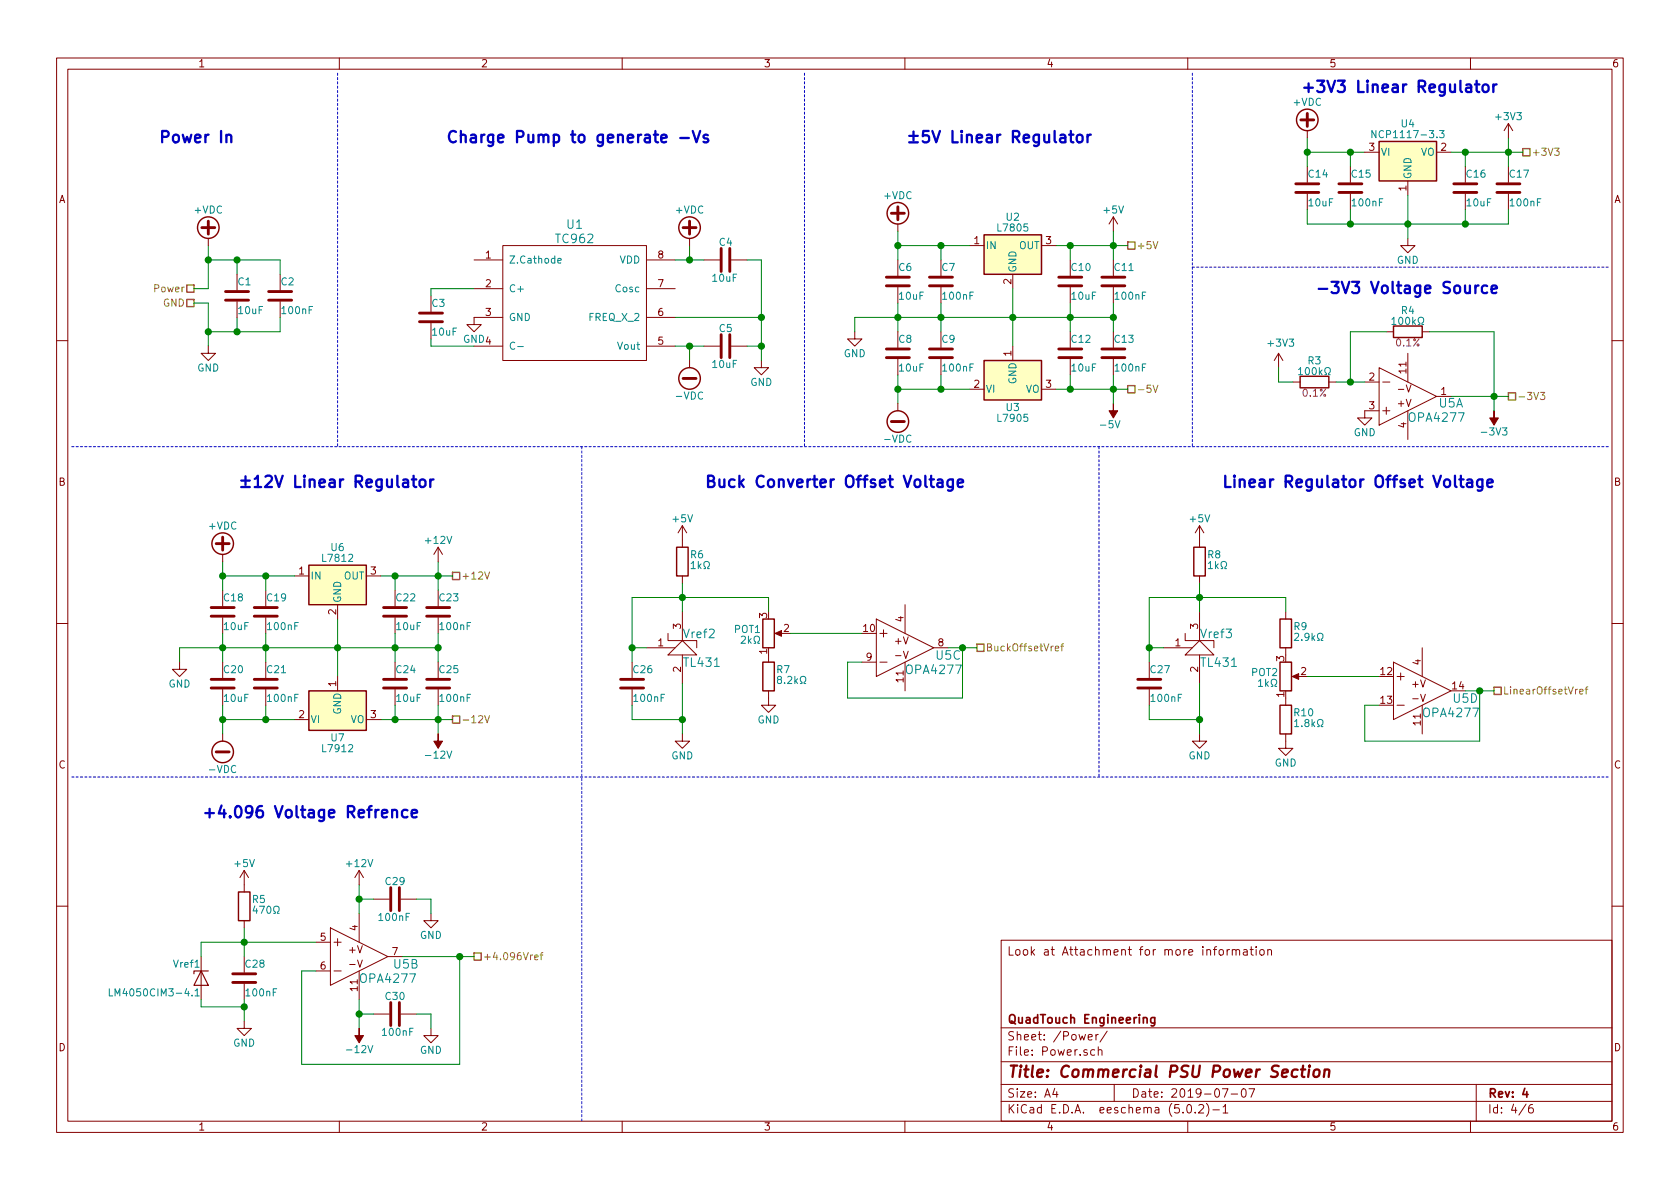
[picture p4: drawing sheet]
EESchema Schematic File Version 4
LIBS:Version 4-cache
EELAYER 26 0
EELAYER END
$Descr A4 11693 8268
encoding utf-8
Sheet 4 6
Title "Commercial PSU Power Section"
Date "2019-07-07"
Rev "4"
Comp "QuadTouch Engineering"
Comment1 ""
Comment2 ""
Comment3 ""
Comment4 "Look at Attachment for more information"
$EndDescr
Text HLabel 1350 2000 0    50   UnSpc ~ 0
Power
Text HLabel 1350 2100 0    50   UnSpc ~ 0
GND
Wire Wire Line
	1450 2000 1350 2000
$Comp
L power:GND #PWR0159
U 1 1
P 1450 2400
F 0 "#PWR0159" H 1450 2150 50  0001 C CNN
F 1 "GND" H 1450 2250 50  0000 C CNN
F 2 "" H 1450 2400 50  0001 C CNN
F 3 "" H 1450 2400 50  0001 C CNN
	1    1450 2400
	1    0    0    -1  
$EndComp
Wire Wire Line
	1450 2100 1350 2100
Wire Wire Line
	1450 1700 1450 1800
Wire Wire Line
	1450 1800 1650 1800
Wire Wire Line
	1650 1800 1650 1900
Connection ~ 1450 1800
Wire Wire Line
	1450 1800 1450 2000
Wire Wire Line
	1650 2200 1650 2300
Wire Wire Line
	1650 2300 1450 2300
Wire Wire Line
	1450 2100 1450 2300
Wire Wire Line
	1450 2300 1450 2400
Connection ~ 1450 2300
$Comp
L Device:C C2
U 1 1
P 1950 2050
F 0 "C2" H 1950 2150 50  0000 L CNN
F 1 "100nF" H 1950 1950 50  0000 L CNN
F 2 "Capacitors_SMD:C_0603_HandSoldering" H 1988 1900 50  0001 C CNN
F 3 "~" H 1950 2050 50  0001 C CNN
	1    1950 2050
	1    0    0    -1  
$EndComp
Wire Wire Line
	1950 2200 1950 2300
Wire Wire Line
	1950 2300 1650 2300
Connection ~ 1650 2300
Wire Wire Line
	1950 1900 1950 1800
Wire Wire Line
	1950 1800 1650 1800
Connection ~ 1650 1800
$Comp
L Regulator_Linear:L7805 U2
U 1 1
P 7050 1700
F 0 "U2" H 7050 1900 50  0000 C CNN
F 1 "L7805" H 7050 1825 50  0000 C CNN
F 2 "CustomFootprint:TO-220_Neutral123_Vertical" H 7075 1550 50  0001 L CIN
F 3 "http://www.st.com/content/ccc/resource/technical/document/datasheet/41/4f/b3/b0/12/d4/47/88/CD00000444.pdf/files/CD00000444.pdf/jcr:content/translations/en.CD00000444.pdf" H 7050 1650 50  0001 C CNN
	1    7050 1700
	1    0    0    -1  
$EndComp
$Comp
L Regulator_Linear:L7905 U3
U 1 1
P 7050 2700
F 0 "U3" H 7050 2575 50  0000 C CNN
F 1 "L7905" H 7050 2500 50  0000 C CNN
F 2 "CustomFootprint:TO-220_Neutral123_Vertical" H 7050 2500 50  0001 C CIN
F 3 "http://www.st.com/content/ccc/resource/technical/document/datasheet/c9/16/86/41/c7/2b/45/f2/CD00000450.pdf/files/CD00000450.pdf/jcr:content/translations/en.CD00000450.pdf" H 7050 2700 50  0001 C CNN
	1    7050 2700
	1    0    0    -1  
$EndComp
$Comp
L Custom_Library:TC962 U1
U 1 1
P 4000 2100
F 0 "U1" H 4000 2650 60  0000 C CNN
F 1 "TC962" H 4000 2550 60  0000 C CNN
F 2 "CustomFootprint:IC_PDIP_8pin" H 3800 2100 60  0001 C CNN
F 3 "" H 3800 2100 60  0000 C CNN
	1    4000 2100
	1    0    0    -1  
$EndComp
$Comp
L power:GND #PWR0160
U 1 1
P 9800 1650
F 0 "#PWR0160" H 9800 1400 50  0001 C CNN
F 1 "GND" H 9800 1500 50  0000 C CNN
F 2 "" H 9800 1650 50  0001 C CNN
F 3 "" H 9800 1650 50  0001 C CNN
	1    9800 1650
	1    0    0    -1  
$EndComp
$Comp
L Device:C C3
U 1 1
P 3000 2200
F 0 "C3" H 3000 2300 50  0000 L CNN
F 1 "10uF" H 3000 2100 50  0000 L CNN
F 2 "Capacitors_SMD:C_0603_HandSoldering" H 3038 2050 50  0001 C CNN
F 3 "~" H 3000 2200 50  0001 C CNN
	1    3000 2200
	1    0    0    -1  
$EndComp
Wire Wire Line
	3300 2400 3000 2400
$Comp
L power:GND #PWR0161
U 1 1
P 3300 2200
F 0 "#PWR0161" H 3300 1950 50  0001 C CNN
F 1 "GND" H 3300 2050 50  0000 C CNN
F 2 "" H 3300 2200 50  0001 C CNN
F 3 "" H 3300 2200 50  0001 C CNN
	1    3300 2200
	1    0    0    -1  
$EndComp
Wire Wire Line
	3000 2050 3000 2000
Wire Wire Line
	3000 2000 3300 2000
Wire Wire Line
	3000 2400 3000 2350
$Comp
L power:GND #PWR0162
U 1 1
P 5300 2500
F 0 "#PWR0162" H 5300 2250 50  0001 C CNN
F 1 "GND" H 5300 2350 50  0000 C CNN
F 2 "" H 5300 2500 50  0001 C CNN
F 3 "" H 5300 2500 50  0001 C CNN
	1    5300 2500
	1    0    0    -1  
$EndComp
$Comp
L Device:C C5
U 1 1
P 5050 2400
F 0 "C5" V 4925 2350 50  0000 L CNN
F 1 "10uF" V 5175 2300 50  0000 L CNN
F 2 "Capacitors_SMD:C_0603_HandSoldering" H 5088 2250 50  0001 C CNN
F 3 "~" H 5050 2400 50  0001 C CNN
	1    5050 2400
	0    1    1    0   
$EndComp
Wire Wire Line
	4800 2500 4800 2400
Wire Wire Line
	4800 2400 4700 2400
Wire Wire Line
	4800 1700 4800 1800
Wire Wire Line
	4800 1800 4700 1800
Wire Wire Line
	5300 2500 5300 2400
Wire Wire Line
	5300 2400 5200 2400
Wire Wire Line
	5300 2400 5300 2200
Wire Wire Line
	5300 2200 4700 2200
Connection ~ 5300 2400
Wire Wire Line
	4800 2400 4900 2400
Connection ~ 4800 2400
$Comp
L Device:C C1
U 1 1
P 1650 2050
F 0 "C1" H 1650 2150 50  0000 L CNN
F 1 "10uF" H 1650 1950 50  0000 L CNN
F 2 "Capacitors_SMD:C_0603_HandSoldering" H 1688 1900 50  0001 C CNN
F 3 "~" H 1650 2050 50  0001 C CNN
	1    1650 2050
	1    0    0    -1  
$EndComp
$Comp
L Device:C C6
U 1 1
P 6250 1950
F 0 "C6" H 6250 2050 50  0000 L CNN
F 1 "10uF" H 6250 1850 50  0000 L CNN
F 2 "Capacitors_SMD:C_0603_HandSoldering" H 6288 1800 50  0001 C CNN
F 3 "~" H 6250 1950 50  0001 C CNN
	1    6250 1950
	1    0    0    -1  
$EndComp
$Comp
L Device:C C7
U 1 1
P 6550 1950
F 0 "C7" H 6550 2050 50  0000 L CNN
F 1 "100nF" H 6550 1850 50  0000 L CNN
F 2 "Capacitors_SMD:C_0603_HandSoldering" H 6588 1800 50  0001 C CNN
F 3 "~" H 6550 1950 50  0001 C CNN
	1    6550 1950
	1    0    0    -1  
$EndComp
$Comp
L power:GND #PWR0167
U 1 1
P 5950 2300
F 0 "#PWR0167" H 5950 2050 50  0001 C CNN
F 1 "GND" H 5950 2150 50  0000 C CNN
F 2 "" H 5950 2300 50  0001 C CNN
F 3 "" H 5950 2300 50  0001 C CNN
	1    5950 2300
	1    0    0    -1  
$EndComp
Wire Wire Line
	5950 2300 5950 2200
Wire Wire Line
	5950 2200 6250 2200
Wire Wire Line
	7050 2200 7050 2000
Wire Wire Line
	7050 2200 7050 2400
Connection ~ 7050 2200
Wire Wire Line
	6550 2300 6550 2200
Connection ~ 6550 2200
Wire Wire Line
	6550 2200 6550 2100
Wire Wire Line
	6250 2100 6250 2200
Connection ~ 6250 2200
Wire Wire Line
	6250 2200 6550 2200
Wire Wire Line
	6250 2200 6250 2300
Wire Wire Line
	6250 2600 6250 2700
Wire Wire Line
	6250 2700 6550 2700
Wire Wire Line
	6550 2700 6550 2600
Connection ~ 6550 2700
Wire Wire Line
	6550 1800 6550 1700
Connection ~ 6550 1700
Wire Wire Line
	6550 1700 6250 1700
Wire Wire Line
	6250 1700 6250 1800
$Comp
L Device:C C8
U 1 1
P 6250 2450
F 0 "C8" H 6250 2550 50  0000 L CNN
F 1 "10uF" H 6250 2350 50  0000 L CNN
F 2 "Capacitors_SMD:C_0603_HandSoldering" H 6288 2300 50  0001 C CNN
F 3 "~" H 6250 2450 50  0001 C CNN
	1    6250 2450
	1    0    0    -1  
$EndComp
$Comp
L Device:C C9
U 1 1
P 6550 2450
F 0 "C9" H 6550 2550 50  0000 L CNN
F 1 "100nF" H 6550 2350 50  0000 L CNN
F 2 "Capacitors_SMD:C_0603_HandSoldering" H 6588 2300 50  0001 C CNN
F 3 "~" H 6550 2450 50  0001 C CNN
	1    6550 2450
	1    0    0    -1  
$EndComp
$Comp
L Device:C C10
U 1 1
P 7450 1950
F 0 "C10" H 7450 2050 50  0000 L CNN
F 1 "10uF" H 7450 1850 50  0000 L CNN
F 2 "Capacitors_SMD:C_0603_HandSoldering" H 7488 1800 50  0001 C CNN
F 3 "~" H 7450 1950 50  0001 C CNN
	1    7450 1950
	1    0    0    -1  
$EndComp
$Comp
L Device:C C11
U 1 1
P 7750 1950
F 0 "C11" H 7750 2050 50  0000 L CNN
F 1 "100nF" H 7750 1850 50  0000 L CNN
F 2 "Capacitors_SMD:C_0603_HandSoldering" H 7788 1800 50  0001 C CNN
F 3 "~" H 7750 1950 50  0001 C CNN
	1    7750 1950
	1    0    0    -1  
$EndComp
$Comp
L Device:C C12
U 1 1
P 7450 2450
F 0 "C12" H 7450 2550 50  0000 L CNN
F 1 "10uF" H 7450 2350 50  0000 L CNN
F 2 "Capacitors_SMD:C_0603_HandSoldering" H 7488 2300 50  0001 C CNN
F 3 "~" H 7450 2450 50  0001 C CNN
	1    7450 2450
	1    0    0    -1  
$EndComp
$Comp
L Device:C C13
U 1 1
P 7750 2450
F 0 "C13" H 7750 2550 50  0000 L CNN
F 1 "100nF" H 7750 2350 50  0000 L CNN
F 2 "Capacitors_SMD:C_0603_HandSoldering" H 7788 2300 50  0001 C CNN
F 3 "~" H 7750 2450 50  0001 C CNN
	1    7750 2450
	1    0    0    -1  
$EndComp
$Comp
L power:-5V #PWR0168
U 1 1
P 7750 2800
F 0 "#PWR0168" H 7750 2900 50  0001 C CNN
F 1 "-5V" H 7775 2950 50  0000 C CNN
F 2 "" H 7750 2800 50  0001 C CNN
F 3 "" H 7750 2800 50  0001 C CNN
	1    7750 2800
	-1   0    0    1   
$EndComp
Wire Wire Line
	6250 1600 6250 1700
Connection ~ 6250 1700
Wire Wire Line
	6250 2800 6250 2700
Connection ~ 6250 2700
$Comp
L power:+5V #PWR0169
U 1 1
P 7750 1600
F 0 "#PWR0169" H 7750 1450 50  0001 C CNN
F 1 "+5V" H 7750 1750 50  0000 C CNN
F 2 "" H 7750 1600 50  0001 C CNN
F 3 "" H 7750 1600 50  0001 C CNN
	1    7750 1600
	1    0    0    -1  
$EndComp
Wire Wire Line
	7750 1600 7750 1700
Wire Wire Line
	7750 1700 7450 1700
Connection ~ 7750 1700
Wire Wire Line
	7750 1700 7750 1800
Wire Wire Line
	7450 1700 7450 1800
Connection ~ 7450 1700
Wire Wire Line
	7450 1700 7350 1700
Wire Wire Line
	7450 2100 7450 2200
Wire Wire Line
	7450 2600 7450 2700
Wire Wire Line
	7450 2700 7350 2700
Wire Wire Line
	7450 2700 7750 2700
Wire Wire Line
	7750 2700 7750 2800
Connection ~ 7450 2700
Wire Wire Line
	7750 2700 7750 2600
Connection ~ 7750 2700
Wire Wire Line
	7750 2100 7750 2200
Wire Wire Line
	7750 2200 7450 2200
Connection ~ 7750 2200
Wire Wire Line
	7750 2200 7750 2300
Connection ~ 7450 2200
Wire Wire Line
	7450 2200 7450 2300
Wire Wire Line
	7450 2200 7050 2200
$Comp
L Device:C C14
U 1 1
P 9100 1300
F 0 "C14" H 9100 1400 50  0000 L CNN
F 1 "10uF" H 9100 1200 50  0000 L CNN
F 2 "Capacitors_SMD:C_0603_HandSoldering" H 9138 1150 50  0001 C CNN
F 3 "~" H 9100 1300 50  0001 C CNN
	1    9100 1300
	1    0    0    -1  
$EndComp
$Comp
L Device:C C15
U 1 1
P 9400 1300
F 0 "C15" H 9400 1400 50  0000 L CNN
F 1 "100nF" H 9400 1200 50  0000 L CNN
F 2 "Capacitors_SMD:C_0603_HandSoldering" H 9438 1150 50  0001 C CNN
F 3 "~" H 9400 1300 50  0001 C CNN
	1    9400 1300
	1    0    0    -1  
$EndComp
Wire Wire Line
	9400 1150 9400 1050
Wire Wire Line
	9400 1050 9500 1050
Connection ~ 9400 1050
Wire Wire Line
	9400 1050 9100 1050
Wire Wire Line
	9100 1050 9100 1150
Wire Wire Line
	9100 950  9100 1050
Connection ~ 9100 1050
Wire Wire Line
	9100 1450 9100 1550
Wire Wire Line
	9100 1550 9400 1550
Wire Wire Line
	9400 1550 9400 1450
Connection ~ 9400 1550
$Comp
L Regulator_Linear:NCP1117-3.3_SOT223 U4
U 1 1
P 9800 1050
F 0 "U4" H 9800 1250 50  0000 C CNN
F 1 "NCP1117-3.3" H 9800 1175 50  0000 C CNN
F 2 "TO_SOT_Packages_SMD:TO-252-2" H 9800 1250 50  0001 C CNN
F 3 "http://www.onsemi.com/pub_link/Collateral/NCP1117-D.PDF" H 9900 800 50  0001 C CNN
	1    9800 1050
	1    0    0    -1  
$EndComp
Wire Wire Line
	9800 1350 9800 1550
Wire Wire Line
	9800 1550 9400 1550
$Comp
L Device:C C16
U 1 1
P 10200 1300
F 0 "C16" H 10200 1400 50  0000 L CNN
F 1 "10uF" H 10200 1200 50  0000 L CNN
F 2 "Capacitors_SMD:C_0603_HandSoldering" H 10238 1150 50  0001 C CNN
F 3 "~" H 10200 1300 50  0001 C CNN
	1    10200 1300
	1    0    0    -1  
$EndComp
$Comp
L Device:C C17
U 1 1
P 10500 1300
F 0 "C17" H 10500 1400 50  0000 L CNN
F 1 "100nF" H 10500 1200 50  0000 L CNN
F 2 "Capacitors_SMD:C_0603_HandSoldering" H 10538 1150 50  0001 C CNN
F 3 "~" H 10500 1300 50  0001 C CNN
	1    10500 1300
	1    0    0    -1  
$EndComp
Wire Wire Line
	9800 1650 9800 1550
Connection ~ 9800 1550
Wire Wire Line
	9800 1550 10200 1550
Wire Wire Line
	10500 1550 10500 1450
Wire Wire Line
	10200 1450 10200 1550
Connection ~ 10200 1550
Wire Wire Line
	10200 1550 10500 1550
Wire Wire Line
	10200 1150 10200 1050
Wire Wire Line
	10200 1050 10100 1050
Wire Wire Line
	10200 1050 10500 1050
Wire Wire Line
	10500 1050 10500 1150
Connection ~ 10200 1050
$Comp
L power:+3V3 #PWR0171
U 1 1
P 10500 950
F 0 "#PWR0171" H 10500 800 50  0001 C CNN
F 1 "+3V3" H 10500 1100 50  0000 C CNN
F 2 "" H 10500 950 50  0001 C CNN
F 3 "" H 10500 950 50  0001 C CNN
	1    10500 950 
	1    0    0    -1  
$EndComp
Wire Wire Line
	10500 950  10500 1050
Connection ~ 10500 1050
Text HLabel 7850 1700 2    50   UnSpc ~ 0
+5V
Text HLabel 7850 2700 2    50   UnSpc ~ 0
-5V
Wire Wire Line
	7850 2700 7750 2700
Wire Wire Line
	7750 1700 7850 1700
Text HLabel 10600 1050 2    50   UnSpc ~ 0
+3V3
Wire Wire Line
	10600 1050 10500 1050
Text Notes 1100 1000 0    79   ~ 16
Power In
Text Notes 3100 1000 0    79   ~ 16
Charge Pump to generate -Vs
Text Notes 6300 1000 0    79   ~ 16
±5V Linear Regulator
Text Notes 9050 650  0    79   ~ 16
+3V3 Linear Regulator
Wire Notes Line
	2350 500  2350 3100
Wire Notes Line
	8300 500  8300 3100
Wire Notes Line
	5600 500  5600 3100
$Comp
L Device:R R?
U 1 1
P 4750 3900
AR Path="/5D0E99D9/5D22CCCE" Ref="R?"  Part="1" 
AR Path="/5D0635F0/5D22CCCE" Ref="R6"  Part="1" 
F 0 "R6" H 4800 3950 50  0000 L CNN
F 1 "1kΩ" H 4800 3875 50  0000 L CNN
F 2 "Resistors_SMD:R_0603_HandSoldering" V 4680 3900 50  0001 C CNN
F 3 "~" H 4750 3900 50  0001 C CNN
	1    4750 3900
	1    0    0    -1  
$EndComp
$Comp
L Custom_Library:TL431 Vref?
U 1 1
P 4750 4500
AR Path="/5D0E99D9/5D22CCD5" Ref="Vref?"  Part="1" 
AR Path="/5D0635F0/5D22CCD5" Ref="Vref2"  Part="1" 
F 0 "Vref2" H 4750 4600 60  0000 L CNN
F 1 "TL431" H 4750 4400 60  0000 L CNN
F 2 "CustomFootprint:TO-92_Inline_Wide" H 5050 4250 60  0001 C CNN
F 3 "" H 5050 4250 60  0000 C CNN
	1    4750 4500
	1    0    0    -1  
$EndComp
Connection ~ 4750 4150
$Comp
L Device:R R?
U 1 1
P 5350 4700
AR Path="/5D0E99D9/5D22CCDD" Ref="R?"  Part="1" 
AR Path="/5D0635F0/5D22CCDD" Ref="R7"  Part="1" 
F 0 "R7" H 5400 4750 50  0000 L CNN
F 1 "8.2kΩ" H 5400 4675 50  0000 L CNN
F 2 "Resistors_SMD:R_0603_HandSoldering" V 5280 4700 50  0001 C CNN
F 3 "~" H 5350 4700 50  0001 C CNN
	1    5350 4700
	1    0    0    -1  
$EndComp
$Comp
L power:GND #PWR?
U 1 1
P 4750 5100
AR Path="/5D0E99D9/5D22CCE4" Ref="#PWR?"  Part="1" 
AR Path="/5D0635F0/5D22CCE4" Ref="#PWR0172"  Part="1" 
F 0 "#PWR0172" H 4750 4850 50  0001 C CNN
F 1 "GND" H 4750 4950 50  0000 C CNN
F 2 "" H 4750 5100 50  0001 C CNN
F 3 "" H 4750 5100 50  0001 C CNN
	1    4750 5100
	1    0    0    -1  
$EndComp
$Comp
L Device:R_POT RV?
U 1 1
P 5350 4400
AR Path="/5D0E99D9/5D22CCEA" Ref="RV?"  Part="1" 
AR Path="/5D0635F0/5D22CCEA" Ref="POT1"  Part="1" 
F 0 "POT1" H 5300 4375 50  0000 R CNN
F 1 "2kΩ" H 5300 4450 50  0000 R CNN
F 2 "CustomFootprint:Potentiometer_Bourns_3386" H 5350 4400 50  0001 C CNN
F 3 "~" H 5350 4400 50  0001 C CNN
	1    5350 4400
	1    0    0    1   
$EndComp
$Comp
L power:+5V #PWR?
U 1 1
P 1700 6150
AR Path="/5D22CCF1" Ref="#PWR?"  Part="1" 
AR Path="/5D0E99D9/5D22CCF1" Ref="#PWR?"  Part="1" 
AR Path="/5D0635F0/5D22CCF1" Ref="#PWR0173"  Part="1" 
F 0 "#PWR0173" H 1700 6000 50  0001 C CNN
F 1 "+5V" H 1700 6300 50  0000 C CNN
F 2 "" H 1700 6150 50  0001 C CNN
F 3 "" H 1700 6150 50  0001 C CNN
	1    1700 6150
	1    0    0    -1  
$EndComp
Wire Wire Line
	4400 4150 4750 4150
Wire Wire Line
	4750 4150 4750 4250
Wire Wire Line
	4400 4500 4500 4500
Wire Wire Line
	4400 4150 4400 4500
Wire Wire Line
	5350 4150 5350 4250
Wire Wire Line
	4750 4150 5350 4150
$Comp
L power:GND #PWR?
U 1 1
P 5350 4850
AR Path="/5D0E99D9/5D22CCFD" Ref="#PWR?"  Part="1" 
AR Path="/5D0635F0/5D22CCFD" Ref="#PWR0174"  Part="1" 
F 0 "#PWR0174" H 5350 4600 50  0001 C CNN
F 1 "GND" H 5350 4700 50  0000 C CNN
F 2 "" H 5350 4850 50  0001 C CNN
F 3 "" H 5350 4850 50  0001 C CNN
	1    5350 4850
	1    0    0    -1  
$EndComp
$Comp
L Device:D_Zener Vref?
U 1 1
P 1400 6800
AR Path="/5D0E99D9/5D22CD03" Ref="Vref?"  Part="1" 
AR Path="/5D0635F0/5D22CD03" Ref="Vref1"  Part="1" 
F 0 "Vref1" V 1300 6800 50  0000 L CNN
F 1 "LM4050CIM3-4.1" V 1500 6800 50  0000 L CNN
F 2 "TO_SOT_Packages_SMD:SOT-23" H 1400 6800 50  0001 C CNN
F 3 "~" H 1400 6800 50  0001 C CNN
	1    1400 6800
	0    -1   1    0   
$EndComp
$Comp
L power:GND #PWR?
U 1 1
P 1700 7100
AR Path="/5D22CD0A" Ref="#PWR?"  Part="1" 
AR Path="/5D0E99D9/5D22CD0A" Ref="#PWR?"  Part="1" 
AR Path="/5D0635F0/5D22CD0A" Ref="#PWR0175"  Part="1" 
F 0 "#PWR0175" H 1700 6850 50  0001 C CNN
F 1 "GND" H 1700 6950 50  0000 C CNN
F 2 "" H 1700 7100 50  0001 C CNN
F 3 "" H 1700 7100 50  0001 C CNN
	1    1700 7100
	1    0    0    -1  
$EndComp
$Comp
L Device:C C?
U 1 1
P 4400 4750
AR Path="/5D22CD10" Ref="C?"  Part="1" 
AR Path="/5D0E99D9/5D22CD10" Ref="C?"  Part="1" 
AR Path="/5D0635F0/5D22CD10" Ref="C26"  Part="1" 
F 0 "C26" H 4400 4850 50  0000 L CNN
F 1 "100nF" H 4400 4650 50  0000 L CNN
F 2 "Capacitors_SMD:C_0603_HandSoldering" H 4438 4600 50  0001 C CNN
F 3 "~" H 4400 4750 50  0001 C CNN
	1    4400 4750
	1    0    0    -1  
$EndComp
Wire Wire Line
	4750 5100 4750 5000
Wire Wire Line
	4400 4600 4400 4500
Connection ~ 4400 4500
Wire Wire Line
	4400 4900 4400 5000
Wire Wire Line
	4400 5000 4750 5000
Connection ~ 4750 5000
Wire Wire Line
	4750 5000 4750 4750
$Comp
L Device:C C?
U 1 1
P 1700 6800
AR Path="/5D22CD1E" Ref="C?"  Part="1" 
AR Path="/5D0E99D9/5D22CD1E" Ref="C?"  Part="1" 
AR Path="/5D0635F0/5D22CD1E" Ref="C28"  Part="1" 
F 0 "C28" H 1700 6900 50  0000 L CNN
F 1 "100nF" H 1700 6700 50  0000 L CNN
F 2 "Capacitors_SMD:C_0603_HandSoldering" H 1738 6650 50  0001 C CNN
F 3 "~" H 1700 6800 50  0001 C CNN
	1    1700 6800
	1    0    0    -1  
$EndComp
Wire Wire Line
	1700 6950 1700 7000
Wire Wire Line
	1700 6650 1700 6550
Wire Wire Line
	1400 6650 1400 6550
Wire Wire Line
	1400 7000 1700 7000
Wire Wire Line
	1400 7000 1400 6950
Wire Wire Line
	1400 6550 1700 6550
$Comp
L Device:R R?
U 1 1
P 1700 6300
AR Path="/5D0E99D9/5D22CD30" Ref="R?"  Part="1" 
AR Path="/5D0635F0/5D22CD30" Ref="R5"  Part="1" 
F 0 "R5" H 1750 6350 50  0000 L CNN
F 1 "470Ω" H 1750 6275 50  0000 L CNN
F 2 "Resistors_SMD:R_0603_HandSoldering" V 1630 6300 50  0001 C CNN
F 3 "~" H 1700 6300 50  0001 C CNN
	1    1700 6300
	1    0    0    -1  
$EndComp
Wire Wire Line
	4750 4050 4750 4150
Wire Wire Line
	1700 6450 1700 6550
Connection ~ 1700 6550
Text Notes 1400 5700 0    79   ~ 16
+4.096 Voltage Refrence
Text HLabel 3300 6650 2    50   UnSpc ~ 0
+4.096Vref
Text HLabel 6800 4500 2    50   UnSpc ~ 0
BuckOffsetVref
$Comp
L Custom_Library:LM324 U?
U 2 1
P 2500 6650
AR Path="/5D0E99D9/5D252A3F" Ref="U?"  Part="1" 
AR Path="/5D0635F0/5D252A3F" Ref="U5"  Part="2" 
F 0 "U5" H 2825 6600 60  0000 C CNN
F 1 "OPA4277" H 2700 6500 60  0000 C CNN
F 2 "Housings_SOIC:SOIC-14_3.9x8.7mm_Pitch1.27mm" H 2500 6650 60  0001 C CNN
F 3 "" H 2500 6650 60  0000 C CNN
	2    2500 6650
	1    0    0    -1  
$EndComp
$Comp
L power:+5V #PWR?
U 1 1
P 4750 3750
AR Path="/5D2594DE" Ref="#PWR?"  Part="1" 
AR Path="/5D0E99D9/5D2594DE" Ref="#PWR?"  Part="1" 
AR Path="/5D0635F0/5D2594DE" Ref="#PWR0176"  Part="1" 
F 0 "#PWR0176" H 4750 3600 50  0001 C CNN
F 1 "+5V" H 4750 3900 50  0000 C CNN
F 2 "" H 4750 3750 50  0001 C CNN
F 3 "" H 4750 3750 50  0001 C CNN
	1    4750 3750
	1    0    0    -1  
$EndComp
Wire Wire Line
	1700 7100 1700 7000
Connection ~ 1700 7000
Wire Wire Line
	2200 6550 1700 6550
Wire Wire Line
	2200 6750 2100 6750
$Comp
L Custom_Library:LM324 U?
U 3 1
P 6300 4500
AR Path="/5D0E99D9/5D26E864" Ref="U?"  Part="1" 
AR Path="/5D0635F0/5D26E864" Ref="U5"  Part="3" 
F 0 "U5" H 6600 4450 60  0000 C CNN
F 1 "OPA4277" H 6500 4350 60  0000 C CNN
F 2 "Housings_SOIC:SOIC-14_3.9x8.7mm_Pitch1.27mm" H 6300 4500 60  0001 C CNN
F 3 "" H 6300 4500 60  0000 C CNN
	3    6300 4500
	1    0    0    -1  
$EndComp
$Comp
L Device:C C?
U 1 1
P 2750 7050
AR Path="/5D2786A5" Ref="C?"  Part="1" 
AR Path="/5D0E99D9/5D2786A5" Ref="C?"  Part="1" 
AR Path="/5D0635F0/5D2786A5" Ref="C30"  Part="1" 
F 0 "C30" V 2625 6975 50  0000 L CNN
F 1 "100nF" V 2875 6950 50  0000 L CNN
F 2 "Capacitors_SMD:C_0603_HandSoldering" H 2788 6900 50  0001 C CNN
F 3 "~" H 2750 7050 50  0001 C CNN
	1    2750 7050
	0    1    1    0   
$EndComp
$Comp
L power:GND #PWR?
U 1 1
P 3000 7150
AR Path="/5D2786AC" Ref="#PWR?"  Part="1" 
AR Path="/5D0E99D9/5D2786AC" Ref="#PWR?"  Part="1" 
AR Path="/5D0635F0/5D2786AC" Ref="#PWR0179"  Part="1" 
F 0 "#PWR0179" H 3000 6900 50  0001 C CNN
F 1 "GND" H 3000 7000 50  0000 C CNN
F 2 "" H 3000 7150 50  0001 C CNN
F 3 "" H 3000 7150 50  0001 C CNN
	1    3000 7150
	1    0    0    -1  
$EndComp
Wire Wire Line
	3000 7150 3000 7050
Wire Wire Line
	3000 7050 2900 7050
Wire Wire Line
	2600 7050 2500 7050
Wire Wire Line
	2500 7050 2500 6950
Wire Wire Line
	2500 7050 2500 7150
Connection ~ 2500 7050
$Comp
L Device:C C?
U 1 1
P 2750 6250
AR Path="/5D282AA3" Ref="C?"  Part="1" 
AR Path="/5D0E99D9/5D282AA3" Ref="C?"  Part="1" 
AR Path="/5D0635F0/5D282AA3" Ref="C29"  Part="1" 
F 0 "C29" V 2625 6175 50  0000 L CNN
F 1 "100nF" V 2875 6125 50  0000 L CNN
F 2 "Capacitors_SMD:C_0603_HandSoldering" H 2788 6100 50  0001 C CNN
F 3 "~" H 2750 6250 50  0001 C CNN
	1    2750 6250
	0    1    1    0   
$EndComp
$Comp
L power:GND #PWR?
U 1 1
P 3000 6350
AR Path="/5D282AA9" Ref="#PWR?"  Part="1" 
AR Path="/5D0E99D9/5D282AA9" Ref="#PWR?"  Part="1" 
AR Path="/5D0635F0/5D282AA9" Ref="#PWR0180"  Part="1" 
F 0 "#PWR0180" H 3000 6100 50  0001 C CNN
F 1 "GND" H 3000 6200 50  0000 C CNN
F 2 "" H 3000 6350 50  0001 C CNN
F 3 "" H 3000 6350 50  0001 C CNN
	1    3000 6350
	1    0    0    -1  
$EndComp
Wire Wire Line
	3000 6350 3000 6250
Wire Wire Line
	3000 6250 2900 6250
Wire Wire Line
	2600 6250 2500 6250
Wire Wire Line
	2500 6250 2500 6150
Wire Wire Line
	2500 6250 2500 6350
Connection ~ 2500 6250
Wire Wire Line
	2800 6650 3200 6650
Wire Wire Line
	3200 6650 3200 7400
Wire Wire Line
	3200 7400 2100 7400
Wire Wire Line
	2100 6750 2100 7400
Connection ~ 3200 6650
Wire Wire Line
	3200 6650 3300 6650
Wire Wire Line
	6600 4500 6700 4500
Wire Wire Line
	6700 4500 6700 4850
Wire Wire Line
	6700 4850 5900 4850
Wire Wire Line
	5900 4850 5900 4600
Wire Wire Line
	5900 4600 6000 4600
Connection ~ 6700 4500
Wire Wire Line
	6700 4500 6800 4500
Wire Wire Line
	5500 4400 6000 4400
Text Notes 4900 3400 0    79   ~ 16
Buck Converter Offset Voltage
$Comp
L Custom_Library:LM324 U?
U 1 1
P 9800 2750
AR Path="/5D0E99D9/5D2BD6E4" Ref="U?"  Part="1" 
AR Path="/5D0635F0/5D2BD6E4" Ref="U5"  Part="1" 
F 0 "U5" H 10100 2800 60  0000 C CNN
F 1 "OPA4277" H 10000 2900 60  0000 C CNN
F 2 "Housings_SOIC:SOIC-14_3.9x8.7mm_Pitch1.27mm" H 9800 2750 60  0001 C CNN
F 3 "" H 9800 2750 60  0000 C CNN
	1    9800 2750
	1    0    0    1   
$EndComp
$Comp
L Device:R R?
U 1 1
P 9150 2650
AR Path="/5D0E99D9/5D2C253A" Ref="R?"  Part="1" 
AR Path="/5D0635F0/5D2C253A" Ref="R3"  Part="1" 
F 0 "R3" V 9000 2650 50  0000 C CNN
F 1 "100kΩ" V 9075 2650 50  0000 C CNN
F 2 "Resistors_SMD:R_0603_HandSoldering" V 9080 2650 50  0001 C CNN
F 3 "~" H 9150 2650 50  0001 C CNN
F 4 "0.1%" V 9225 2650 50  0000 C CNN "Tolerance"
	1    9150 2650
	0    1    1    0   
$EndComp
$Comp
L power:GND #PWR?
U 1 1
P 9500 2850
AR Path="/5D0E99D9/5D2C6D3D" Ref="#PWR?"  Part="1" 
AR Path="/5D0635F0/5D2C6D3D" Ref="#PWR0181"  Part="1" 
F 0 "#PWR0181" H 9500 2600 50  0001 C CNN
F 1 "GND" H 9500 2700 50  0000 C CNN
F 2 "" H 9500 2850 50  0001 C CNN
F 3 "" H 9500 2850 50  0001 C CNN
	1    9500 2850
	1    0    0    -1  
$EndComp
$Comp
L Device:R R?
U 1 1
P 9800 2300
AR Path="/5D0E99D9/5D2CFDD5" Ref="R?"  Part="1" 
AR Path="/5D0635F0/5D2CFDD5" Ref="R4"  Part="1" 
F 0 "R4" V 9650 2300 50  0000 C CNN
F 1 "100kΩ" V 9725 2300 50  0000 C CNN
F 2 "Resistors_SMD:R_0603_HandSoldering" V 9730 2300 50  0001 C CNN
F 3 "~" H 9800 2300 50  0001 C CNN
F 4 "0.1%" V 9875 2300 50  0000 C CNN "Tolerance"
	1    9800 2300
	0    1    1    0   
$EndComp
Wire Wire Line
	9650 2300 9400 2300
Wire Wire Line
	9400 2300 9400 2650
Wire Wire Line
	9400 2650 9500 2650
$Comp
L power:+3V3 #PWR0182
U 1 1
P 8900 2550
F 0 "#PWR0182" H 8900 2400 50  0001 C CNN
F 1 "+3V3" H 8915 2723 50  0000 C CNN
F 2 "" H 8900 2550 50  0001 C CNN
F 3 "" H 8900 2550 50  0001 C CNN
	1    8900 2550
	1    0    0    -1  
$EndComp
Wire Wire Line
	8900 2550 8900 2650
Wire Wire Line
	8900 2650 9000 2650
Wire Wire Line
	9300 2650 9400 2650
Connection ~ 9400 2650
$Comp
L Custom_Library:-3V3 #PWR3
U 1 1
P 10400 2850
F 0 "#PWR3" H 10400 2950 50  0001 C CNN
F 1 "-3V3" H 10400 3000 50  0000 C CNN
F 2 "" H 10400 2850 50  0000 C CNN
F 3 "" H 10400 2850 50  0000 C CNN
	1    10400 2850
	-1   0    0    1   
$EndComp
Wire Wire Line
	10400 2850 10400 2750
Wire Wire Line
	10400 2750 10400 2300
Connection ~ 10400 2750
Wire Wire Line
	9950 2300 10400 2300
Wire Wire Line
	10100 2750 10400 2750
Text HLabel 10500 2750 2    50   UnSpc ~ 0
-3V3
Wire Wire Line
	10500 2750 10400 2750
Text Notes 9150 2050 0    79   ~ 16
-3V3 Voltage Source
Wire Notes Line
	8300 1850 11200 1850
Wire Notes Line
	500  3100 11200 3100
Wire Notes Line
	500  5400 11200 5400
Wire Notes Line
	7650 3100 7650 5400
Text Notes 8500 3400 0    79   ~ 16
Linear Regulator Offset Voltage
$Comp
L Device:R R?
U 1 1
P 8350 3900
AR Path="/5D0E99D9/5D31B8CD" Ref="R?"  Part="1" 
AR Path="/5D0635F0/5D31B8CD" Ref="R8"  Part="1" 
F 0 "R8" H 8400 3950 50  0000 L CNN
F 1 "1kΩ" H 8400 3875 50  0000 L CNN
F 2 "Resistors_SMD:R_0603_HandSoldering" V 8280 3900 50  0001 C CNN
F 3 "~" H 8350 3900 50  0001 C CNN
	1    8350 3900
	1    0    0    -1  
$EndComp
$Comp
L Custom_Library:TL431 Vref?
U 1 1
P 8350 4500
AR Path="/5D0E99D9/5D31B8D3" Ref="Vref?"  Part="1" 
AR Path="/5D0635F0/5D31B8D3" Ref="Vref3"  Part="1" 
F 0 "Vref3" H 8350 4600 60  0000 L CNN
F 1 "TL431" H 8350 4400 60  0000 L CNN
F 2 "CustomFootprint:TO-92_Inline_Wide" H 8650 4250 60  0001 C CNN
F 3 "" H 8650 4250 60  0000 C CNN
	1    8350 4500
	1    0    0    -1  
$EndComp
Connection ~ 8350 4150
$Comp
L Device:R R?
U 1 1
P 8950 5000
AR Path="/5D0E99D9/5D31B8DA" Ref="R?"  Part="1" 
AR Path="/5D0635F0/5D31B8DA" Ref="R10"  Part="1" 
F 0 "R10" H 9000 5050 50  0000 L CNN
F 1 "1.8kΩ" H 9000 4975 50  0000 L CNN
F 2 "Resistors_SMD:R_0603_HandSoldering" V 8880 5000 50  0001 C CNN
F 3 "~" H 8950 5000 50  0001 C CNN
	1    8950 5000
	1    0    0    -1  
$EndComp
$Comp
L power:GND #PWR?
U 1 1
P 8350 5100
AR Path="/5D0E99D9/5D31B8E0" Ref="#PWR?"  Part="1" 
AR Path="/5D0635F0/5D31B8E0" Ref="#PWR0183"  Part="1" 
F 0 "#PWR0183" H 8350 4850 50  0001 C CNN
F 1 "GND" H 8350 4950 50  0000 C CNN
F 2 "" H 8350 5100 50  0001 C CNN
F 3 "" H 8350 5100 50  0001 C CNN
	1    8350 5100
	1    0    0    -1  
$EndComp
$Comp
L Device:R_POT RV?
U 1 1
P 8950 4700
AR Path="/5D0E99D9/5D31B8E6" Ref="RV?"  Part="1" 
AR Path="/5D0635F0/5D31B8E6" Ref="POT2"  Part="1" 
F 0 "POT2" H 8900 4675 50  0000 R CNN
F 1 "1kΩ" H 8900 4750 50  0000 R CNN
F 2 "CustomFootprint:Potentiometer_Bourns_3386" H 8950 4700 50  0001 C CNN
F 3 "~" H 8950 4700 50  0001 C CNN
	1    8950 4700
	1    0    0    1   
$EndComp
Wire Wire Line
	8000 4150 8350 4150
Wire Wire Line
	8350 4150 8350 4250
Wire Wire Line
	8000 4500 8100 4500
Wire Wire Line
	8000 4150 8000 4500
Wire Wire Line
	8950 4150 8950 4250
Wire Wire Line
	8350 4150 8950 4150
$Comp
L power:GND #PWR?
U 1 1
P 8950 5150
AR Path="/5D0E99D9/5D31B8F2" Ref="#PWR?"  Part="1" 
AR Path="/5D0635F0/5D31B8F2" Ref="#PWR0184"  Part="1" 
F 0 "#PWR0184" H 8950 4900 50  0001 C CNN
F 1 "GND" H 8950 5000 50  0000 C CNN
F 2 "" H 8950 5150 50  0001 C CNN
F 3 "" H 8950 5150 50  0001 C CNN
	1    8950 5150
	1    0    0    -1  
$EndComp
$Comp
L Device:C C?
U 1 1
P 8000 4750
AR Path="/5D31B8F8" Ref="C?"  Part="1" 
AR Path="/5D0E99D9/5D31B8F8" Ref="C?"  Part="1" 
AR Path="/5D0635F0/5D31B8F8" Ref="C27"  Part="1" 
F 0 "C27" H 8000 4850 50  0000 L CNN
F 1 "100nF" H 8000 4650 50  0000 L CNN
F 2 "Capacitors_SMD:C_0603_HandSoldering" H 8038 4600 50  0001 C CNN
F 3 "~" H 8000 4750 50  0001 C CNN
	1    8000 4750
	1    0    0    -1  
$EndComp
Wire Wire Line
	8350 5100 8350 5000
Wire Wire Line
	8000 4600 8000 4500
Connection ~ 8000 4500
Wire Wire Line
	8000 4900 8000 5000
Wire Wire Line
	8000 5000 8350 5000
Connection ~ 8350 5000
Wire Wire Line
	8350 5000 8350 4750
Wire Wire Line
	8350 4050 8350 4150
Text HLabel 10400 4800 2    50   UnSpc ~ 0
LinearOffsetVref
$Comp
L power:+5V #PWR?
U 1 1
P 8350 3750
AR Path="/5D31B907" Ref="#PWR?"  Part="1" 
AR Path="/5D0E99D9/5D31B907" Ref="#PWR?"  Part="1" 
AR Path="/5D0635F0/5D31B907" Ref="#PWR0185"  Part="1" 
F 0 "#PWR0185" H 8350 3600 50  0001 C CNN
F 1 "+5V" H 8350 3900 50  0000 C CNN
F 2 "" H 8350 3750 50  0001 C CNN
F 3 "" H 8350 3750 50  0001 C CNN
	1    8350 3750
	1    0    0    -1  
$EndComp
$Comp
L Custom_Library:LM324 U?
U 4 1
P 9900 4800
AR Path="/5D0E99D9/5D31B90D" Ref="U?"  Part="1" 
AR Path="/5D0635F0/5D31B90D" Ref="U5"  Part="4" 
F 0 "U5" H 10200 4750 60  0000 C CNN
F 1 "OPA4277" H 10100 4650 60  0000 C CNN
F 2 "Housings_SOIC:SOIC-14_3.9x8.7mm_Pitch1.27mm" H 9900 4800 60  0001 C CNN
F 3 "" H 9900 4800 60  0000 C CNN
	4    9900 4800
	1    0    0    -1  
$EndComp
Wire Wire Line
	10200 4800 10300 4800
Wire Wire Line
	10300 4800 10300 5150
Wire Wire Line
	10300 5150 9500 5150
Wire Wire Line
	9500 5150 9500 4900
Wire Wire Line
	9500 4900 9600 4900
Connection ~ 10300 4800
Wire Wire Line
	10300 4800 10400 4800
Wire Wire Line
	9100 4700 9600 4700
$Comp
L Device:R R?
U 1 1
P 8950 4400
AR Path="/5D0E99D9/5D3282AB" Ref="R?"  Part="1" 
AR Path="/5D0635F0/5D3282AB" Ref="R9"  Part="1" 
F 0 "R9" H 9000 4450 50  0000 L CNN
F 1 "2.9kΩ" H 9000 4375 50  0000 L CNN
F 2 "Resistors_SMD:R_0603_HandSoldering" V 8880 4400 50  0001 C CNN
F 3 "~" H 8950 4400 50  0001 C CNN
	1    8950 4400
	1    0    0    -1  
$EndComp
$Comp
L Device:C C4
U 1 1
P 5050 1800
F 0 "C4" V 4925 1750 50  0000 L CNN
F 1 "10uF" V 5175 1700 50  0000 L CNN
F 2 "Capacitors_SMD:C_0603_HandSoldering" H 5088 1650 50  0001 C CNN
F 3 "~" H 5050 1800 50  0001 C CNN
	1    5050 1800
	0    1    1    0   
$EndComp
Wire Wire Line
	4900 1800 4800 1800
Connection ~ 4800 1800
Wire Wire Line
	5200 1800 5300 1800
Wire Wire Line
	5300 1800 5300 2200
Connection ~ 5300 2200
$Comp
L Device:C C18
U 1 1
P 1550 4250
F 0 "C18" H 1550 4350 50  0000 L CNN
F 1 "10uF" H 1550 4150 50  0000 L CNN
F 2 "Capacitors_SMD:C_0603_HandSoldering" H 1588 4100 50  0001 C CNN
F 3 "~" H 1550 4250 50  0001 C CNN
	1    1550 4250
	1    0    0    -1  
$EndComp
$Comp
L Device:C C19
U 1 1
P 1850 4250
F 0 "C19" H 1850 4350 50  0000 L CNN
F 1 "100nF" H 1850 4150 50  0000 L CNN
F 2 "Capacitors_SMD:C_0603_HandSoldering" H 1888 4100 50  0001 C CNN
F 3 "~" H 1850 4250 50  0001 C CNN
	1    1850 4250
	1    0    0    -1  
$EndComp
$Comp
L power:GND #PWR0148
U 1 1
P 1250 4600
F 0 "#PWR0148" H 1250 4350 50  0001 C CNN
F 1 "GND" H 1250 4450 50  0000 C CNN
F 2 "" H 1250 4600 50  0001 C CNN
F 3 "" H 1250 4600 50  0001 C CNN
	1    1250 4600
	1    0    0    -1  
$EndComp
Wire Wire Line
	1250 4600 1250 4500
Wire Wire Line
	1250 4500 1550 4500
Wire Wire Line
	2350 4500 2350 4300
Wire Wire Line
	2350 4500 2350 4700
Connection ~ 2350 4500
Wire Wire Line
	1850 4600 1850 4500
Connection ~ 1850 4500
Wire Wire Line
	1850 4500 1850 4400
Wire Wire Line
	1550 4400 1550 4500
Connection ~ 1550 4500
Wire Wire Line
	1550 4500 1850 4500
Wire Wire Line
	1550 4500 1550 4600
Wire Wire Line
	1550 4900 1550 5000
Wire Wire Line
	1550 5000 1850 5000
Wire Wire Line
	1850 5000 1850 4900
Connection ~ 1850 5000
Wire Wire Line
	1850 4100 1850 4000
Connection ~ 1850 4000
Wire Wire Line
	1850 4000 1550 4000
Wire Wire Line
	1550 4000 1550 4100
$Comp
L Device:C C20
U 1 1
P 1550 4750
F 0 "C20" H 1550 4850 50  0000 L CNN
F 1 "10uF" H 1550 4650 50  0000 L CNN
F 2 "Capacitors_SMD:C_0603_HandSoldering" H 1588 4600 50  0001 C CNN
F 3 "~" H 1550 4750 50  0001 C CNN
	1    1550 4750
	1    0    0    -1  
$EndComp
$Comp
L Device:C C21
U 1 1
P 1850 4750
F 0 "C21" H 1850 4850 50  0000 L CNN
F 1 "100nF" H 1850 4650 50  0000 L CNN
F 2 "Capacitors_SMD:C_0603_HandSoldering" H 1888 4600 50  0001 C CNN
F 3 "~" H 1850 4750 50  0001 C CNN
	1    1850 4750
	1    0    0    -1  
$EndComp
$Comp
L Device:C C22
U 1 1
P 2750 4250
F 0 "C22" H 2750 4350 50  0000 L CNN
F 1 "10uF" H 2750 4150 50  0000 L CNN
F 2 "Capacitors_SMD:C_0603_HandSoldering" H 2788 4100 50  0001 C CNN
F 3 "~" H 2750 4250 50  0001 C CNN
	1    2750 4250
	1    0    0    -1  
$EndComp
$Comp
L Device:C C23
U 1 1
P 3050 4250
F 0 "C23" H 3050 4350 50  0000 L CNN
F 1 "100nF" H 3050 4150 50  0000 L CNN
F 2 "Capacitors_SMD:C_0603_HandSoldering" H 3088 4100 50  0001 C CNN
F 3 "~" H 3050 4250 50  0001 C CNN
	1    3050 4250
	1    0    0    -1  
$EndComp
$Comp
L Device:C C24
U 1 1
P 2750 4750
F 0 "C24" H 2750 4850 50  0000 L CNN
F 1 "10uF" H 2750 4650 50  0000 L CNN
F 2 "Capacitors_SMD:C_0603_HandSoldering" H 2788 4600 50  0001 C CNN
F 3 "~" H 2750 4750 50  0001 C CNN
	1    2750 4750
	1    0    0    -1  
$EndComp
$Comp
L Device:C C25
U 1 1
P 3050 4750
F 0 "C25" H 3050 4850 50  0000 L CNN
F 1 "100nF" H 3050 4650 50  0000 L CNN
F 2 "Capacitors_SMD:C_0603_HandSoldering" H 3088 4600 50  0001 C CNN
F 3 "~" H 3050 4750 50  0001 C CNN
	1    3050 4750
	1    0    0    -1  
$EndComp
Wire Wire Line
	1550 3900 1550 4000
Connection ~ 1550 4000
Wire Wire Line
	1550 5100 1550 5000
Connection ~ 1550 5000
Wire Wire Line
	3050 3900 3050 4000
Wire Wire Line
	3050 4000 2750 4000
Connection ~ 3050 4000
Wire Wire Line
	3050 4000 3050 4100
Wire Wire Line
	2750 4000 2750 4100
Connection ~ 2750 4000
Wire Wire Line
	2750 4000 2650 4000
Wire Wire Line
	2750 4400 2750 4500
Wire Wire Line
	2750 4900 2750 5000
Wire Wire Line
	2750 5000 2650 5000
Wire Wire Line
	2750 5000 3050 5000
Wire Wire Line
	3050 5000 3050 5100
Connection ~ 2750 5000
Wire Wire Line
	3050 5000 3050 4900
Connection ~ 3050 5000
Wire Wire Line
	3050 4400 3050 4500
Wire Wire Line
	3050 4500 2750 4500
Connection ~ 3050 4500
Wire Wire Line
	3050 4500 3050 4600
Connection ~ 2750 4500
Wire Wire Line
	2750 4500 2750 4600
Wire Wire Line
	2750 4500 2350 4500
Text HLabel 3150 4000 2    50   UnSpc ~ 0
+12V
Text HLabel 3150 5000 2    50   UnSpc ~ 0
-12V
Wire Wire Line
	3150 5000 3050 5000
Wire Wire Line
	3050 4000 3150 4000
Text Notes 1650 3400 0    79   ~ 16
±12V Linear Regulator
$Comp
L Regulator_Linear:L7812 U6
U 1 1
P 2350 4000
F 0 "U6" H 2350 4200 50  0000 C CNN
F 1 "L7812" H 2350 4125 50  0000 C CNN
F 2 "CustomFootprint:TO-220_Neutral123_Vertical" H 2375 3850 50  0001 L CIN
F 3 "http://www.st.com/content/ccc/resource/technical/document/datasheet/41/4f/b3/b0/12/d4/47/88/CD00000444.pdf/files/CD00000444.pdf/jcr:content/translations/en.CD00000444.pdf" H 2350 3950 50  0001 C CNN
	1    2350 4000
	1    0    0    -1  
$EndComp
$Comp
L Regulator_Linear:L7912 U7
U 1 1
P 2350 5000
F 0 "U7" H 2350 4875 50  0000 C CNN
F 1 "L7912" H 2350 4800 50  0000 C CNN
F 2 "CustomFootprint:TO-220_Neutral123_Vertical" H 2350 4800 50  0001 C CIN
F 3 "http://www.st.com/content/ccc/resource/technical/document/datasheet/c9/16/86/41/c7/2b/45/f2/CD00000450.pdf/files/CD00000450.pdf/jcr:content/translations/en.CD00000450.pdf" H 2350 5000 50  0001 C CNN
	1    2350 5000
	1    0    0    -1  
$EndComp
$Comp
L power:+12V #PWR0149
U 1 1
P 3050 3900
F 0 "#PWR0149" H 3050 3750 50  0001 C CNN
F 1 "+12V" H 3050 4050 50  0000 C CNN
F 2 "" H 3050 3900 50  0001 C CNN
F 3 "" H 3050 3900 50  0001 C CNN
	1    3050 3900
	1    0    0    -1  
$EndComp
$Comp
L power:-12V #PWR0177
U 1 1
P 3050 5100
F 0 "#PWR0177" H 3050 5200 50  0001 C CNN
F 1 "-12V" H 3050 5250 50  0000 C CNN
F 2 "" H 3050 5100 50  0001 C CNN
F 3 "" H 3050 5100 50  0001 C CNN
	1    3050 5100
	-1   0    0    1   
$EndComp
Wire Notes Line
	4050 3100 4050 7800
$Comp
L power:-12V #PWR0178
U 1 1
P 2500 7150
F 0 "#PWR0178" H 2500 7250 50  0001 C CNN
F 1 "-12V" H 2500 7300 50  0000 C CNN
F 2 "" H 2500 7150 50  0001 C CNN
F 3 "" H 2500 7150 50  0001 C CNN
	1    2500 7150
	-1   0    0    1   
$EndComp
$Comp
L power:+12V #PWR0186
U 1 1
P 2500 6150
F 0 "#PWR0186" H 2500 6000 50  0001 C CNN
F 1 "+12V" H 2500 6300 50  0000 C CNN
F 2 "" H 2500 6150 50  0001 C CNN
F 3 "" H 2500 6150 50  0001 C CNN
	1    2500 6150
	1    0    0    -1  
$EndComp
Wire Wire Line
	1850 5000 2050 5000
Wire Wire Line
	1850 4500 2350 4500
Wire Wire Line
	1850 4000 2050 4000
Wire Wire Line
	6550 2200 7050 2200
Wire Wire Line
	6550 1700 6750 1700
Wire Wire Line
	6550 2700 6750 2700
$Comp
L power:+VDC #PWR0118
U 1 1
P 1450 1700
F 0 "#PWR0118" H 1450 1600 50  0001 C CNN
F 1 "+VDC" H 1450 1950 50  0000 C CNN
F 2 "" H 1450 1700 50  0001 C CNN
F 3 "" H 1450 1700 50  0001 C CNN
	1    1450 1700
	1    0    0    -1  
$EndComp
$Comp
L power:+VDC #PWR0119
U 1 1
P 4800 1700
F 0 "#PWR0119" H 4800 1600 50  0001 C CNN
F 1 "+VDC" H 4800 1950 50  0000 C CNN
F 2 "" H 4800 1700 50  0001 C CNN
F 3 "" H 4800 1700 50  0001 C CNN
	1    4800 1700
	1    0    0    -1  
$EndComp
$Comp
L power:+VDC #PWR0120
U 1 1
P 6250 1600
F 0 "#PWR0120" H 6250 1500 50  0001 C CNN
F 1 "+VDC" H 6250 1850 50  0000 C CNN
F 2 "" H 6250 1600 50  0001 C CNN
F 3 "" H 6250 1600 50  0001 C CNN
	1    6250 1600
	1    0    0    -1  
$EndComp
$Comp
L power:+VDC #PWR0121
U 1 1
P 9100 950
F 0 "#PWR0121" H 9100 850 50  0001 C CNN
F 1 "+VDC" H 9100 1200 50  0000 C CNN
F 2 "" H 9100 950 50  0001 C CNN
F 3 "" H 9100 950 50  0001 C CNN
	1    9100 950 
	1    0    0    -1  
$EndComp
$Comp
L power:+VDC #PWR0126
U 1 1
P 1550 3900
F 0 "#PWR0126" H 1550 3800 50  0001 C CNN
F 1 "+VDC" H 1550 4150 50  0000 C CNN
F 2 "" H 1550 3900 50  0001 C CNN
F 3 "" H 1550 3900 50  0001 C CNN
	1    1550 3900
	1    0    0    -1  
$EndComp
$Comp
L power:-VDC #PWR0128
U 1 1
P 4800 2500
F 0 "#PWR0128" H 4800 2400 50  0001 C CNN
F 1 "-VDC" H 4800 2750 50  0000 C CNN
F 2 "" H 4800 2500 50  0001 C CNN
F 3 "" H 4800 2500 50  0001 C CNN
	1    4800 2500
	-1   0    0    1   
$EndComp
$Comp
L power:-VDC #PWR0129
U 1 1
P 6250 2800
F 0 "#PWR0129" H 6250 2700 50  0001 C CNN
F 1 "-VDC" H 6250 3050 50  0000 C CNN
F 2 "" H 6250 2800 50  0001 C CNN
F 3 "" H 6250 2800 50  0001 C CNN
	1    6250 2800
	-1   0    0    1   
$EndComp
$Comp
L power:-VDC #PWR0130
U 1 1
P 1550 5100
F 0 "#PWR0130" H 1550 5000 50  0001 C CNN
F 1 "-VDC" H 1550 5350 50  0000 C CNN
F 2 "" H 1550 5100 50  0001 C CNN
F 3 "" H 1550 5100 50  0001 C CNN
	1    1550 5100
	-1   0    0    1   
$EndComp
$EndSCHEMATC
